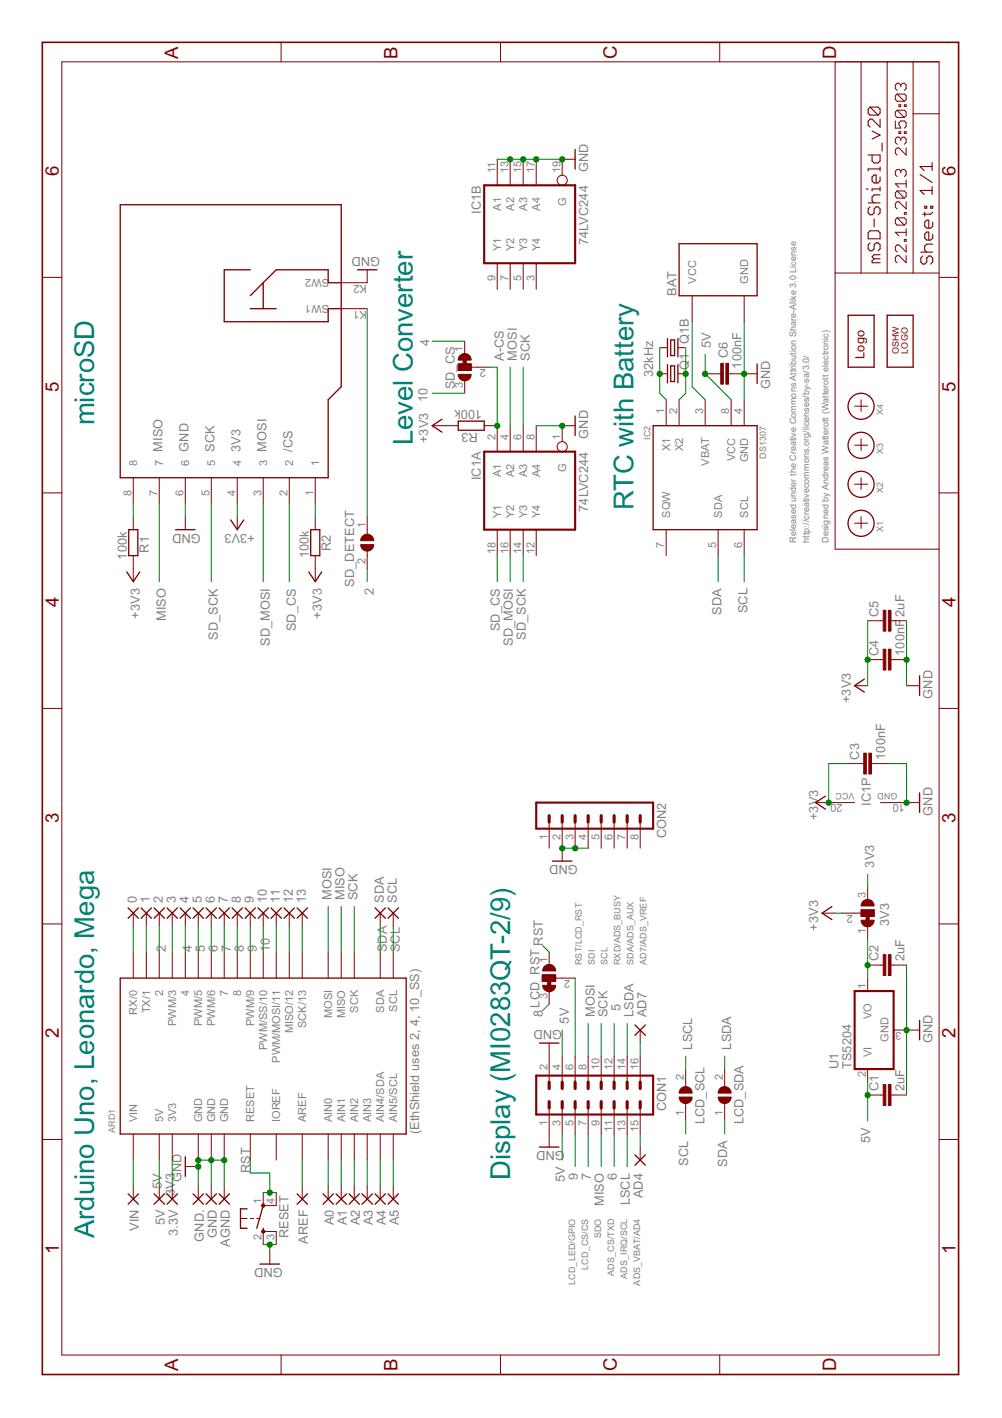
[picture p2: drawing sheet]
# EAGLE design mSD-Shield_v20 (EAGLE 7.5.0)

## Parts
0  1,6/0,8  [1,6/0,8]
1  1,6/0,8  [1,6/0,8]
2  1,6/0,8  [1,6/0,8]
3  1,6/0,8  [1,6/0,8]
3.3V  1,6/0,8  [1,6/0,8]
3V3  SJ2W  [SJ_2]
4  1,6/0,8  [1,6/0,8]
5  1,6/0,8  [1,6/0,8]
5V  1,6/0,8  [1,6/0,8]
6  1,6/0,8  [1,6/0,8]
7  1,6/0,8  [1,6/0,8]
8  1,6/0,8  [1,6/0,8]
9  1,6/0,8  [1,6/0,8]
10  1,6/0,8  [1,6/0,8]
11  1,6/0,8  [1,6/0,8]
12  1,6/0,8  [1,6/0,8]
13  1,6/0,8  [1,6/0,8]
A0  1,6/0,8  [1,6/0,8]
A1  1,6/0,8  [1,6/0,8]
A2  1,6/0,8  [1,6/0,8]
A3  1,6/0,8  [1,6/0,8]
A4  1,6/0,8  [1,6/0,8]
A5  1,6/0,8  [1,6/0,8]
AD4  1,6/0,8  [1,6/0,8]
AD7  1,6/0,8  [1,6/0,8]
AGND  1,6/0,8  [1,6/0,8]
ARD1  UNO_ISP2  [UNO_ISP2]
AREF  1,6/0,8  [1,6/0,8]
BAT  4UC-05581  [4UC-05581]
C1  2uF  C-EUC0805  [C0805]
C2  2uF  C-EUC0805  [C0805]
C3  100nF  C-EUC0603  [C0603]
C4  100nF  C-EUC0603  [C0603]
C5  2uF  C-EUC0603  [C0603]
C6  100nF  C-EUC0603  [C0603]
CON1  MA08-2  [MA08-2]
CON2  MA08-1  [MA08-1]
GND  1,6/0,8  [1,6/0,8]
GND.  1,6/0,8  [1,6/0,8]
IC1  74LVC244  74HC244DW  [SO20W]
IC2  DS1307  [SO8]
LCD_RST  SJ2W  [SJ_2]
LCD_SCL  SJ  [SJ]
LCD_SDA  SJ  [SJ]
LOGO2  WE-LOGOPLACE  [WE-LOGO]
LOGO3  OSHW_LOGO_6MILX0100-NT  [OSHW_6X100_NOTEXT]
Q1  32kHz  CRYSTALTC26V  [TC26V]
Q1B  32kHz  CRYSTALZM315  [ZM315]
R1  100k  R-EU_R0603  [R0603]
R2  100k  R-EU_R0603  [R0603]
R3  100k  R-EU_R0603  [R0603]
RESET  SW4S  [SW_SMD4]
SCL  1,6/0,8  [1,6/0,8]
SD_CS  SJ2W  [SJ_2]
SD_DETECT  SJ  [SJ]
SDA  1,6/0,8  [1,6/0,8]
U1  TS5204-3V3  TS5204  [SOT23]
VIN  1,6/0,8  [1,6/0,8]
X1  PASSER  [PASSER]
X2  PASSER  [PASSER]
X3  PASSER  [PASSER]
X4  PASSER  [PASSER]
X5  MICRO-SD  [MICRO-SD]

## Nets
0: 0.1(P) ARD1.0(RX/0)
1: 1.1(P) ARD1.1(TX/1)
2: 2.1(P) ARD1.2 SD_DETECT.2
3: 3.1(P) ARD1.3(PWM/3)
3V3: 3.3V.1(P) 3V3.3 ARD1.3V3
3V_OUT: 3V3.1 C2.1 U1.1(VO)
4: 4.1(P) ARD1.4 SD_CS.1
5: 5.1(P) ARD1.5(PWM/5) CON1.12
5V: 5V.1(P) ARD1.5V C1.1 C6.2 CON1.3 CON1.4 IC2.8(VCC) U1.2(VI)
6: 6.1(P) ARD1.6(PWM/6) CON1.11
7: 7.1(P) ARD1.7 CON1.7
8: 8.1(P) ARD1.8 LCD_RST.3
9: 9.1(P) ARD1.9(PWM/9) CON1.5
10: 10.1(P) ARD1.10(PWM/SS/10) SD_CS.3
11: 11.1(P) ARD1.11(PWM/MOSI/11)
12: 12.1(P) ARD1.12(MISO/12)
13: 13.1(P) ARD1.13(SCK/13)
+3V3: 3V3.2 C3.1 C4.1 C5.1 IC1.20(P:VCC) R1.1 R2.1 R3.2 X5.4
A-CS: IC1.2(A:A1) R3.1 SD_CS.2
AD4: AD4.1(P) CON1.15
AD7: AD7.1(P) CON1.16
AIN0: A0.1(P) ARD1.AIN0
AIN1: A1.1(P) ARD1.AIN1
AIN2: A2.1(P) ARD1.AIN2
AIN3: A3.1(P) ARD1.AIN3
AIN4: A4.1(P) ARD1.AIN4(AIN4/SDA)
AIN5: A5.1(P) ARD1.AIN5(AIN5/SCL)
AREF: ARD1.AREF AREF.1(P)
GND: AGND.1(P) ARD1.GND@1(GND) ARD1.GND@2(GND) ARD1.GND@3(GND) BAT.GND C1.2 C2.2 C3.2 C4.2 C5.2 C6.1 CON1.1 CON1.2 CON2.2 CON2.3 CON2.4 GND.1(P) GND..1(P) IC1.1(A:G) IC1.8(A:A4) IC1.10(P:GND) IC1.11(B:A1) IC1.13(B:A2) IC1.15(B:A3) IC1.17(B:A4) IC1.19(B:G) IC2.4(GND) RESET.2(S) RESET.3(S1) U1.3(GND) X5.6 X5.K2(SW2)
LCD_RST: CON1.6 LCD_RST.2
LSCL: CON1.13 LCD_SCL.2
LSDA: CON1.14 LCD_SDA.2
MISO: ARD1.MISO CON1.9 X5.7
MOSI: ARD1.MOSI CON1.8 IC1.4(A:A2)
N$16: R2.2 X5.1
N$17: R1.2 X5.8
RST: ARD1.RST(RESET) LCD_RST.1 RESET.1(P) RESET.4(P1)
SCK: ARD1.SCK CON1.10 IC1.6(A:A3)
SCL: ARD1.SCL IC2.6(SCL) LCD_SCL.1 SCL.1(P)
SD_CS: IC1.18(A:Y1) X5.2
SD_DET: SD_DETECT.1 X5.K1(SW1)
SD_MOSI: IC1.16(A:Y2) X5.3
SD_SCK: IC1.14(A:Y3) X5.5
SDA: ARD1.SDA IC2.5(SDA) LCD_SDA.1 SDA.1(P)
VBAT: BAT.VCC IC2.3(VBAT)
VIN: ARD1.VIN VIN.1(P)
X1: IC2.1(X1) Q1.2 Q1B.2
X2: IC2.2(X2) Q1.1 Q1B.1
Unconnected: CON2.1 CON2.5 CON2.6 CON2.7 CON2.8 IC1.3(B:Y4) IC1.5(B:Y3) IC1.7(B:Y2) IC1.9(B:Y1) IC1.12(A:Y4) IC2.7(SQW)

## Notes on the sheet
- Arduino Uno, Leonardo, Mega | microSD
- Level Converter
- (EthShield uses 2, 4, 10_SS)
- Display (MI0283QT-2/9)
- LCD_LED/GPIO
- LCD_CS/CS | RST/LCD_RST
- SDO | SDI
- ADS_CS/TXD | SCL
- ADS_IRQ/SCL | RXD/ADS_BUSY
- ADS_VBAT/AD4 | SDA/ADS_AUX | RTC with Battery
- AD7/ADS_VREF
- Released under the Creative Commons Attribution Share-Alike 
  License. http://creativecommons.org/licenses/by-sa/4.0/
  
  Designed by Andreas Watterott (Watterott electronic)

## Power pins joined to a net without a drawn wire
IOREF: ARD1.IOREF
